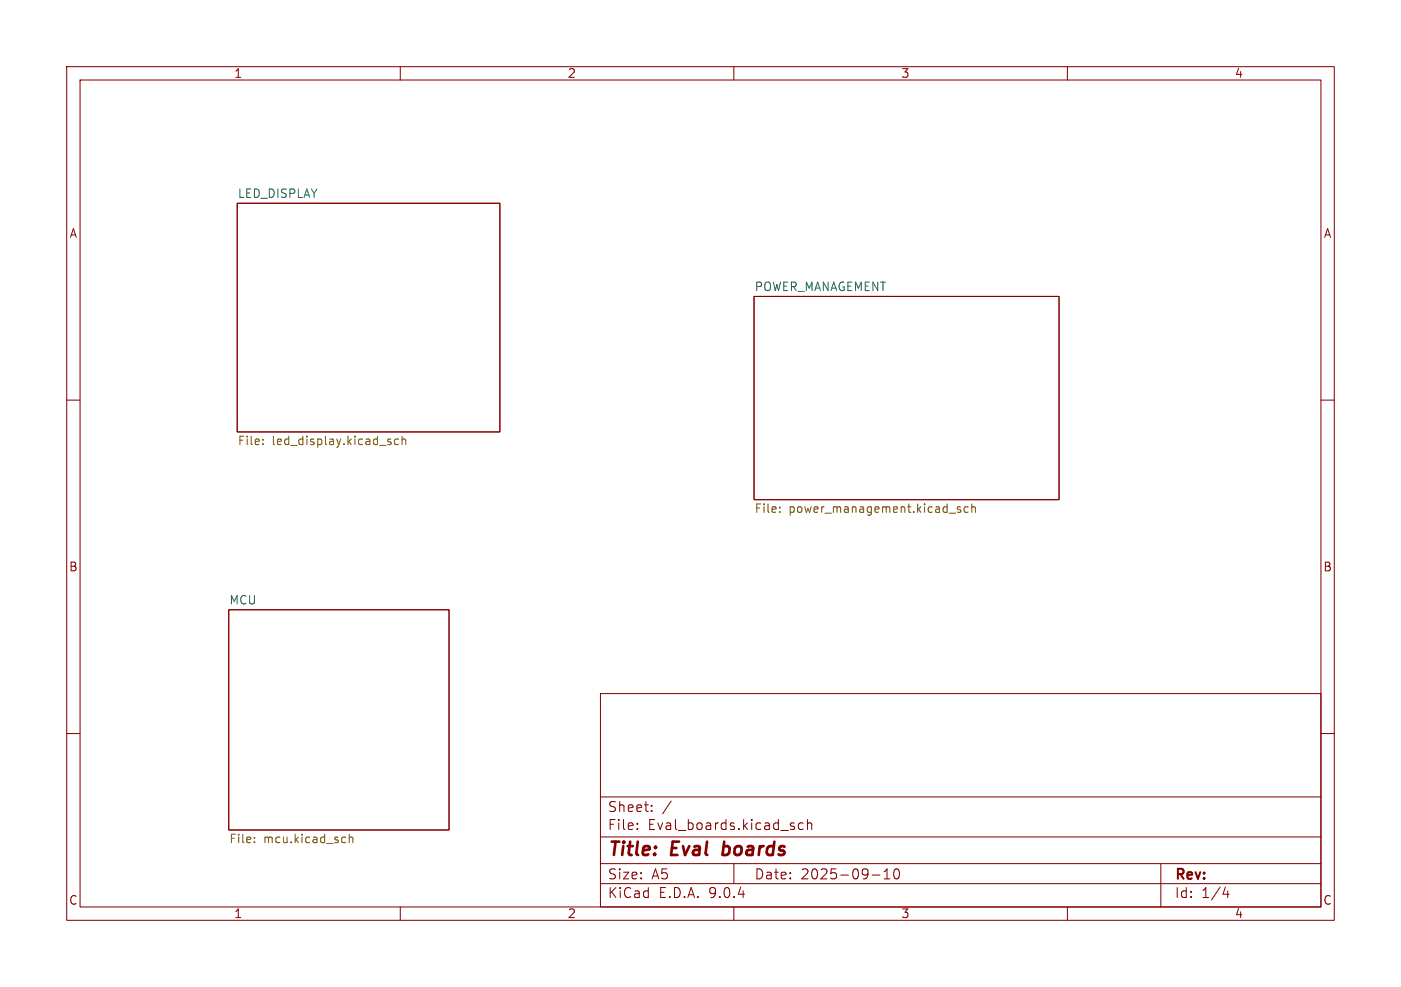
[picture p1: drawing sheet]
<svg xmlns="http://www.w3.org/2000/svg" width="210mm" height="148mm" viewBox="0 0 210 148" stroke-linecap="round" stroke-linejoin="round" font-family="sans-serif">
<g fill="none" stroke="#840000" stroke-width=".15">
<path d="M10 10h190v128h-190zM12 12h186v124h-186zM60 10v2M110 10v2M160 10v2M35.6 30.5h39.3v34.3h-39.3zM113 44.5h45.7v30.4h-45.7zM10 60h2M198 60h2M34.3 91.4h33v33.1h-33zM10 110h2M90 104h108v32h-108z"/>
<path d="M90 119.5h108M198 110h2M60 136v2M90 132.5h108M90 129.5h108M90 125.5h108M95.5 124.2v.2M95.5 123.5v.1M97.7 121.5v.2M97.7 120.8v.1M100.6 120.1l-1.3 1.9M110 136v2"/>
<path d="M110 129.5v3M120.4 123.5l-.4-.1-.3 .3v.4l.1 .2h.6M121 123.5a.37 .37 0 0 1 .7 .1v.8M121 122.9v1.5M130.8 131.2h1.1M132.5 131.8h.9M132.5 130.7l.5-.4v1.5M134.1 130.4l.4-.1a.94 .94 0 0 1 0 1.5h-.2a.91 .91 0 0 1-.2-1.4zM160 136v2M174 129.5v6.5M183.7 133l-.4 1.1h1M184 133.6v1"/>
</g>
<path d="M108.3 128.1l.2 .1M108.6 126.2l-.3 2" fill="none" stroke="#840000" stroke-width=".4"/>
<g fill="none" stroke="#725600" stroke-width=".15">
<path d="M39.4 66.6v.1M39.4 65.9v.1M58.5 66.3l.1 .1-.1 .3M58.5 65.8l.1 .1M59.7 65.9l-.3-.1-.3 .3v.3l.1 .2h.5M60.3 66l.2-.2 .3 .1v.8M60.3 65.4v1.3M116.9 76.7v.1M116.9 76.1v.1M142.3 77h.9M144 76.1l-.3-.1-.2 .2v.2l.5 .1v.3h-.5M145.1 76.1l-.3-.1-.3 .2v.4l.1 .2h.5"/>
<path d="M145.7 76.1l.1-.1 .3 .1 .1 .7M145.7 75.6v1.2M38.1 126.2v.2M38.1 125.6v.1M51.7 125.5l.1 .1M51.8 126.3l-.1 .1M52.4 125.1v1.3M52.4 125.6l.1-.1 .3 .1 .1 .8"/>
</g>
<g font-size="2.8" fill="#840000">
<text x="91" y="128.9">Title:</text>
<text x="100.7" y="128.9">Eval</text>
<text x="109.2" y="128.9">boards</text>
</g>
<g font-size="2.1" fill="#840000">
<text x="91" y="124.7">File:</text>
<text x="91" y="122">Sheet:</text>
<text x="97.1" y="124.7">Eval_boards.kicad_sch</text>
<text x="91" y="134.9">KiCad</text>
<text x="91" y="132.1">Size:</text>
<text x="97.7" y="132.1">A5</text>
<text x="98.7" y="134.9">E.D.A.</text>
<text x="106.3" y="134.9">9.0.4</text>
<text x="113" y="132.1">Date:</text>
<text x="120" y="132.1">2025-09-10</text>
<text x="176" y="132.3">Rev:</text>
<text x="176" y="134.9">Id:</text>
<text x="180.1" y="134.9">1/4</text>
</g>
<g font-size="1.8" fill="#840000">
<text x="35" y="11.9">1</text>
<text x="85" y="11.9">2</text>
<text x="135" y="11.9">3</text>
<text x="185" y="11.9">4</text>
<text x="10.3" y="35.9">A</text>
<text x="198.4" y="35.9">A</text>
<text x="10.3" y="85.9">B</text>
<text x="198.3" y="85.9">B</text>
<text x="10.3" y="135.9">C</text>
<text x="35" y="137.9">1</text>
<text x="85" y="137.9">2</text>
<text x="135" y="137.9">3</text>
<text x="185" y="137.9">4</text>
<text x="198.3" y="135.9">C</text>
</g>
<g font-size="1.8" fill="#006464">
<text x="35.6" y="29.8">LED_DISPLAY</text>
<text x="113" y="43.7">POWER_MANAGEMENT</text>
<text x="34.3" y="90.7">MCU</text>
</g>
<g font-size="1.8" fill="#725600">
<text x="35.6" y="67.1">File:</text>
<text x="40.8" y="67.1">led_display.kicad_sch</text>
<text x="113" y="77.2">File:</text>
<text x="118.3" y="77.2">power_management.kicad_sch</text>
<text x="34.3" y="126.8">File:</text>
<text x="39.5" y="126.8">mcu.kicad_sch</text>
</g>
</svg>
